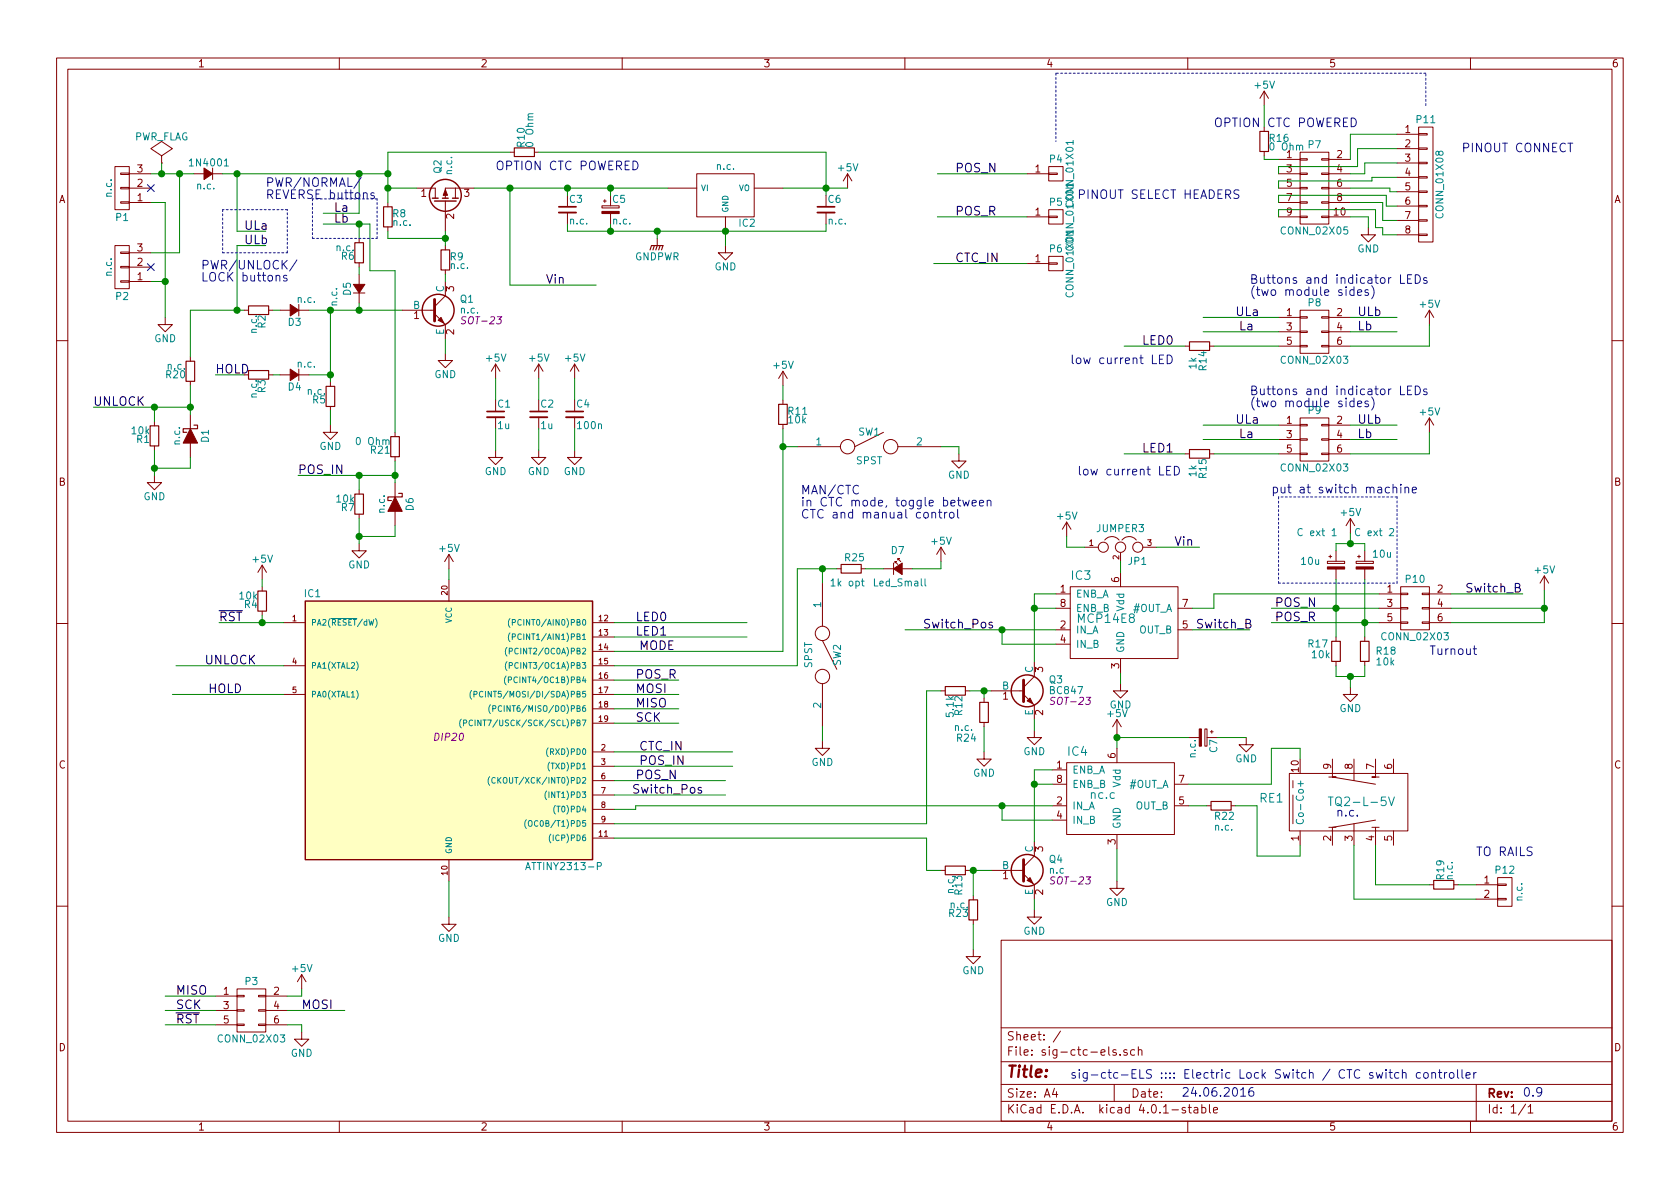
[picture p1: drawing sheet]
EESchema Schematic File Version 2
LIBS:power
LIBS:device
LIBS:transistors
LIBS:conn
LIBS:linear
LIBS:regul
LIBS:74xx
LIBS:cmos4000
LIBS:adc-dac
LIBS:memory
LIBS:xilinx
LIBS:microcontrollers
LIBS:dsp
LIBS:microchip
LIBS:analog_switches
LIBS:motorola
LIBS:texas
LIBS:intel
LIBS:audio
LIBS:interface
LIBS:digital-audio
LIBS:philips
LIBS:display
LIBS:cypress
LIBS:siliconi
LIBS:opto
LIBS:atmel
LIBS:contrib
LIBS:valves
LIBS:sig-ctc-els-cache
EELAYER 25 0
EELAYER END
$Descr A4 11693 8268
encoding utf-8
Sheet 1 1
Title ""
Date ""
Rev ""
Comp ""
Comment1 ""
Comment2 ""
Comment3 ""
Comment4 ""
$EndDescr
$Comp
L 78L05 IC2
U 1 1
P 5050 1350
F 0 "IC2" H 5200 1154 50  0000 C CNN
F 1 "n.c." H 5050 1550 50  0000 C CNN
F 2 "" H 5050 1350 50  0000 C CNN
F 3 "" H 5050 1350 50  0000 C CNN
	1    5050 1350
	1    0    0    -1  
$EndComp
$Comp
L GND #PWR18
U 1 1
P 5050 1700
F 0 "#PWR18" H 5050 1450 50  0001 C CNN
F 1 "GND" H 5050 1550 50  0000 C CNN
F 2 "" H 5050 1700 50  0000 C CNN
F 3 "" H 5050 1700 50  0000 C CNN
	1    5050 1700
	1    0    0    -1  
$EndComp
$Comp
L +5V #PWR20
U 1 1
P 5900 1300
F 0 "#PWR20" H 5900 1150 50  0001 C CNN
F 1 "+5V" H 5900 1440 50  0000 C CNN
F 2 "" H 5900 1300 50  0000 C CNN
F 3 "" H 5900 1300 50  0000 C CNN
	1    5900 1300
	1    0    0    -1  
$EndComp
$Comp
L GND #PWR8
U 1 1
P 3100 2450
F 0 "#PWR8" H 3100 2200 50  0001 C CNN
F 1 "GND" H 3100 2300 50  0000 C CNN
F 2 "" H 3100 2450 50  0000 C CNN
F 3 "" H 3100 2450 50  0000 C CNN
	1    3100 2450
	1    0    0    -1  
$EndComp
$Comp
L GND #PWR6
U 1 1
P 2300 2950
F 0 "#PWR6" H 2300 2700 50  0001 C CNN
F 1 "GND" H 2300 2800 50  0000 C CNN
F 2 "" H 2300 2950 50  0000 C CNN
F 3 "" H 2300 2950 50  0000 C CNN
	1    2300 2950
	1    0    0    -1  
$EndComp
Text Label 1500 2600 0    60   ~ 0
HOLD
$Comp
L CONN_01X03 P1
U 1 1
P 850 1300
F 0 "P1" H 850 1500 50  0000 C CNN
F 1 "n.c." V 950 1300 50  0000 C CNN
F 2 "" H 850 1300 50  0000 C CNN
F 3 "" H 850 1300 50  0000 C CNN
	1    850  1300
	-1   0    0    1   
$EndComp
$Comp
L CONN_01X03 P2
U 1 1
P 850 1850
F 0 "P2" H 850 2050 50  0000 C CNN
F 1 "n.c." V 950 1850 50  0000 C CNN
F 2 "" H 850 1850 50  0000 C CNN
F 3 "" H 850 1850 50  0000 C CNN
	1    850  1850
	-1   0    0    1   
$EndComp
$Comp
L GND #PWR2
U 1 1
P 1150 2200
F 0 "#PWR2" H 1150 1950 50  0001 C CNN
F 1 "GND" H 1150 2050 50  0000 C CNN
F 2 "" H 1150 2200 50  0000 C CNN
F 3 "" H 1150 2200 50  0000 C CNN
	1    1150 2200
	1    0    0    -1  
$EndComp
$Comp
L D_Small n.c.
U 1 1
P 1450 1200
F 0 "n.c." H 1400 1280 50  0000 L CNN
F 1 "1N4001" H 1300 1120 50  0000 L CNN
F 2 "" V 1450 1200 50  0000 C CNN
F 3 "" V 1450 1200 50  0000 C CNN
	1    1450 1200
	-1   0    0    1   
$EndComp
$Comp
L R_Small R8
U 1 1
P 2700 1500
F 0 "R8" H 2730 1520 50  0000 L CNN
F 1 "n.c." H 2730 1460 50  0000 L CNN
F 2 "" H 2700 1500 50  0000 C CNN
F 3 "" H 2700 1500 50  0000 C CNN
	1    2700 1500
	1    0    0    -1  
$EndComp
$Comp
L R_Small R9
U 1 1
P 3100 1800
F 0 "R9" H 3130 1820 50  0000 L CNN
F 1 "n.c." H 3130 1760 50  0000 L CNN
F 2 "" H 3100 1800 50  0000 C CNN
F 3 "" H 3100 1800 50  0000 C CNN
	1    3100 1800
	1    0    0    -1  
$EndComp
$Comp
L R_Small R2
U 1 1
P 1800 2150
F 0 "R2" H 1830 2170 50  0000 L CNN
F 1 "n.c." H 1830 2110 50  0000 L CNN
F 2 "" H 1800 2150 50  0000 C CNN
F 3 "" H 1800 2150 50  0000 C CNN
	1    1800 2150
	0    1    1    0   
$EndComp
$Comp
L D_Small D3
U 1 1
P 2050 2150
F 0 "D3" H 2000 2230 50  0000 L CNN
F 1 "n.c." H 1900 2070 50  0000 L CNN
F 2 "" V 2050 2150 50  0000 C CNN
F 3 "" V 2050 2150 50  0000 C CNN
	1    2050 2150
	-1   0    0    1   
$EndComp
Text Label 1700 1600 0    60   ~ 0
ULa
Text Label 1700 1700 0    60   ~ 0
ULb
$Comp
L R_Small R10
U 1 1
P 3650 1050
F 0 "R10" H 3680 1070 50  0000 L CNN
F 1 "0 Ohm" H 3680 1010 50  0000 L CNN
F 2 "" H 3650 1050 50  0000 C CNN
F 3 "" H 3650 1050 50  0000 C CNN
	1    3650 1050
	0    -1   -1   0   
$EndComp
$Comp
L D_Schottky D1
U 1 1
P 1325 3025
F 0 "D1" H 1325 3125 50  0000 C CNN
F 1 "n.c." H 1325 2925 50  0000 C CNN
F 2 "" H 1325 3025 50  0000 C CNN
F 3 "" H 1325 3025 50  0000 C CNN
	1    1325 3025
	0    1    1    0   
$EndComp
NoConn ~ 1050 1300
NoConn ~ 1050 1850
$Comp
L R_Small R3
U 1 1
P 1800 2600
F 0 "R3" H 1830 2620 50  0000 L CNN
F 1 "n.c." H 1830 2560 50  0000 L CNN
F 2 "" H 1800 2600 50  0000 C CNN
F 3 "" H 1800 2600 50  0000 C CNN
	1    1800 2600
	0    1    1    0   
$EndComp
$Comp
L D_Small D4
U 1 1
P 2050 2600
F 0 "D4" H 2000 2680 50  0000 L CNN
F 1 "n.c." H 1900 2520 50  0000 L CNN
F 2 "" V 2050 2600 50  0000 C CNN
F 3 "" V 2050 2600 50  0000 C CNN
	1    2050 2600
	-1   0    0    1   
$EndComp
$Comp
L R_Small R5
U 1 1
P 2300 2750
F 0 "R5" H 2330 2770 50  0000 L CNN
F 1 "n.c." H 2330 2710 50  0000 L CNN
F 2 "" H 2300 2750 50  0000 C CNN
F 3 "" H 2300 2750 50  0000 C CNN
	1    2300 2750
	-1   0    0    1   
$EndComp
$Comp
L Q_PMOS_DGS Q2
U 1 1
P 3100 1400
F 0 "Q2" H 3400 1450 50  0000 R CNN
F 1 "n.c." H 3425 1375 50  0000 R CNN
F 2 "" H 3300 1500 50  0000 C CNN
F 3 "" H 3100 1400 50  0000 C CNN
	1    3100 1400
	0    -1   -1   0   
$EndComp
$Comp
L R_Small R1
U 1 1
P 1075 3025
F 0 "R1" H 1105 3045 50  0000 L CNN
F 1 "10k" H 1105 2985 50  0000 L CNN
F 2 "" H 1075 3025 50  0000 C CNN
F 3 "" H 1075 3025 50  0000 C CNN
	1    1075 3025
	-1   0    0    1   
$EndComp
$Comp
L GND #PWR1
U 1 1
P 1075 3300
F 0 "#PWR1" H 1075 3050 50  0001 C CNN
F 1 "GND" H 1075 3150 50  0000 C CNN
F 2 "" H 1075 3300 50  0000 C CNN
F 3 "" H 1075 3300 50  0000 C CNN
	1    1075 3300
	1    0    0    -1  
$EndComp
Text Label 650  2825 0    60   ~ 0
UNLOCK
$Comp
L CP_Small C5
U 1 1
P 4250 1450
F 0 "C5" H 4260 1520 50  0000 L CNN
F 1 "n.c." H 4260 1370 50  0000 L CNN
F 2 "" H 4250 1450 50  0000 C CNN
F 3 "" H 4250 1450 50  0000 C CNN
	1    4250 1450
	1    0    0    -1  
$EndComp
$Comp
L C_Small C6
U 1 1
P 5750 1450
F 0 "C6" H 5760 1520 50  0000 L CNN
F 1 "n.c." H 5760 1370 50  0000 L CNN
F 2 "" H 5750 1450 50  0000 C CNN
F 3 "" H 5750 1450 50  0000 C CNN
	1    5750 1450
	1    0    0    -1  
$EndComp
$Comp
L C_Small C3
U 1 1
P 3950 1450
F 0 "C3" H 3960 1520 50  0000 L CNN
F 1 "n.c." H 3960 1370 50  0000 L CNN
F 2 "" H 3950 1450 50  0000 C CNN
F 3 "" H 3950 1450 50  0000 C CNN
	1    3950 1450
	1    0    0    -1  
$EndComp
Text Notes 3450 1175 0    60   ~ 0
OPTION CTC POWERED
$Comp
L ATTINY2313-P IC1
U 1 1
P 3125 5125
F 0 "IC1" H 2175 6125 50  0000 C CNN
F 1 "ATTINY2313-P" H 3925 4225 50  0000 C CNN
F 2 "DIP20" H 3125 5125 50  0000 C CIN
F 3 "" H 3125 5125 50  0000 C CNN
	1    3125 5125
	1    0    0    -1  
$EndComp
$Comp
L GND #PWR10
U 1 1
P 3125 6375
F 0 "#PWR10" H 3125 6125 50  0001 C CNN
F 1 "GND" H 3125 6225 50  0000 C CNN
F 2 "" H 3125 6375 50  0000 C CNN
F 3 "" H 3125 6375 50  0000 C CNN
	1    3125 6375
	1    0    0    -1  
$EndComp
$Comp
L R_Small R4
U 1 1
P 1825 4175
F 0 "R4" H 1855 4195 50  0000 L CNN
F 1 "10k" H 1855 4135 50  0000 L CNN
F 2 "" H 1825 4175 50  0000 C CNN
F 3 "" H 1825 4175 50  0000 C CNN
	1    1825 4175
	-1   0    0    1   
$EndComp
$Comp
L +5V #PWR9
U 1 1
P 3125 3950
F 0 "#PWR9" H 3125 3800 50  0001 C CNN
F 1 "+5V" H 3125 4090 50  0000 C CNN
F 2 "" H 3125 3950 50  0000 C CNN
F 3 "" H 3125 3950 50  0000 C CNN
	1    3125 3950
	1    0    0    -1  
$EndComp
$Comp
L +5V #PWR3
U 1 1
P 1825 4025
F 0 "#PWR3" H 1825 3875 50  0001 C CNN
F 1 "+5V" H 1825 4165 50  0000 C CNN
F 2 "" H 1825 4025 50  0000 C CNN
F 3 "" H 1825 4025 50  0000 C CNN
	1    1825 4025
	1    0    0    -1  
$EndComp
$Comp
L +5V #PWR13
U 1 1
P 3750 2625
F 0 "#PWR13" H 3750 2475 50  0001 C CNN
F 1 "+5V" H 3750 2765 50  0000 C CNN
F 2 "" H 3750 2625 50  0000 C CNN
F 3 "" H 3750 2625 50  0000 C CNN
	1    3750 2625
	1    0    0    -1  
$EndComp
$Comp
L C_Small C2
U 1 1
P 3750 2875
F 0 "C2" H 3760 2945 50  0000 L CNN
F 1 "1u" H 3760 2795 50  0000 L CNN
F 2 "" H 3750 2875 50  0000 C CNN
F 3 "" H 3750 2875 50  0000 C CNN
	1    3750 2875
	1    0    0    -1  
$EndComp
$Comp
L GND #PWR14
U 1 1
P 3750 3125
F 0 "#PWR14" H 3750 2875 50  0001 C CNN
F 1 "GND" H 3750 2975 50  0000 C CNN
F 2 "" H 3750 3125 50  0000 C CNN
F 3 "" H 3750 3125 50  0000 C CNN
	1    3750 3125
	1    0    0    -1  
$EndComp
$Comp
L +5V #PWR11
U 1 1
P 3450 2625
F 0 "#PWR11" H 3450 2475 50  0001 C CNN
F 1 "+5V" H 3450 2765 50  0000 C CNN
F 2 "" H 3450 2625 50  0000 C CNN
F 3 "" H 3450 2625 50  0000 C CNN
	1    3450 2625
	1    0    0    -1  
$EndComp
$Comp
L C_Small C1
U 1 1
P 3450 2875
F 0 "C1" H 3460 2945 50  0000 L CNN
F 1 "1u" H 3460 2795 50  0000 L CNN
F 2 "" H 3450 2875 50  0000 C CNN
F 3 "" H 3450 2875 50  0000 C CNN
	1    3450 2875
	1    0    0    -1  
$EndComp
$Comp
L GND #PWR12
U 1 1
P 3450 3125
F 0 "#PWR12" H 3450 2875 50  0001 C CNN
F 1 "GND" H 3450 2975 50  0000 C CNN
F 2 "" H 3450 3125 50  0000 C CNN
F 3 "" H 3450 3125 50  0000 C CNN
	1    3450 3125
	1    0    0    -1  
$EndComp
$Comp
L +5V #PWR15
U 1 1
P 4000 2625
F 0 "#PWR15" H 4000 2475 50  0001 C CNN
F 1 "+5V" H 4000 2765 50  0000 C CNN
F 2 "" H 4000 2625 50  0000 C CNN
F 3 "" H 4000 2625 50  0000 C CNN
	1    4000 2625
	1    0    0    -1  
$EndComp
$Comp
L C_Small C4
U 1 1
P 4000 2875
F 0 "C4" H 4010 2945 50  0000 L CNN
F 1 "100n" H 4010 2795 50  0000 L CNN
F 2 "" H 4000 2875 50  0000 C CNN
F 3 "" H 4000 2875 50  0000 C CNN
	1    4000 2875
	1    0    0    -1  
$EndComp
$Comp
L GND #PWR16
U 1 1
P 4000 3125
F 0 "#PWR16" H 4000 2875 50  0001 C CNN
F 1 "GND" H 4000 2975 50  0000 C CNN
F 2 "" H 4000 3125 50  0000 C CNN
F 3 "" H 4000 3125 50  0000 C CNN
	1    4000 3125
	1    0    0    -1  
$EndComp
Text Label 1525 4325 0    60   ~ 0
~RST
$Comp
L CONN_02X03 P3
U 1 1
P 1750 7025
F 0 "P3" H 1750 7225 50  0000 C CNN
F 1 "CONN_02X03" H 1750 6825 50  0000 C CNN
F 2 "" H 1750 5825 50  0000 C CNN
F 3 "" H 1750 5825 50  0000 C CNN
	1    1750 7025
	1    0    0    -1  
$EndComp
$Comp
L GND #PWR5
U 1 1
P 2100 7175
F 0 "#PWR5" H 2100 6925 50  0001 C CNN
F 1 "GND" H 2100 7025 50  0000 C CNN
F 2 "" H 2100 7175 50  0000 C CNN
F 3 "" H 2100 7175 50  0000 C CNN
	1    2100 7175
	1    0    0    -1  
$EndComp
$Comp
L +5V #PWR4
U 1 1
P 2100 6875
F 0 "#PWR4" H 2100 6725 50  0001 C CNN
F 1 "+5V" H 2100 7015 50  0000 C CNN
F 2 "" H 2100 6875 50  0000 C CNN
F 3 "" H 2100 6875 50  0000 C CNN
	1    2100 6875
	1    0    0    -1  
$EndComp
Text Label 2100 7025 0    60   ~ 0
MOSI
Text Label 1225 6925 0    60   ~ 0
MISO
Text Label 1225 7025 0    60   ~ 0
SCK
Text Label 1225 7125 0    60   ~ 0
~RST
Text Label 4425 4825 0    60   ~ 0
MOSI
Text Label 4425 4925 0    60   ~ 0
MISO
Text Label 4425 5025 0    60   ~ 0
SCK
$Comp
L CONN_02X05 P7
U 1 1
P 9150 1300
F 0 "P7" H 9150 1600 50  0000 C CNN
F 1 "CONN_02X05" H 9150 1000 50  0000 C CNN
F 2 "" H 9150 100 50  0000 C CNN
F 3 "" H 9150 100 50  0000 C CNN
	1    9150 1300
	1    0    0    -1  
$EndComp
$Comp
L CONN_01X02 P12
U 1 1
P 10475 6200
F 0 "P12" H 10475 6350 50  0000 C CNN
F 1 "n.c." V 10575 6200 50  0000 C CNN
F 2 "" H 10475 6200 50  0000 C CNN
F 3 "" H 10475 6200 50  0000 C CNN
	1    10475 6200
	1    0    0    -1  
$EndComp
$Comp
L CONN_02X03 P10
U 1 1
P 9850 4225
F 0 "P10" H 9850 4425 50  0000 C CNN
F 1 "CONN_02X03" H 9850 4025 50  0000 C CNN
F 2 "" H 9850 3025 50  0000 C CNN
F 3 "" H 9850 3025 50  0000 C CNN
	1    9850 4225
	1    0    0    -1  
$EndComp
$Comp
L MCP14E8 IC3
U 1 1
P 7475 4075
F 0 "IC3" H 7525 4150 60  0000 C CNN
F 1 "MCP14E8" H 7700 3850 60  0000 C CNN
F 2 "" H 7450 4125 60  0000 C CNN
F 3 "" H 7450 4125 60  0000 C CNN
	1    7475 4075
	1    0    0    -1  
$EndComp
$Comp
L MCP14E8 IC4
U 1 1
P 7450 5300
F 0 "IC4" H 7500 5375 60  0000 C CNN
F 1 "nc.c" H 7675 5075 60  0000 C CNN
F 2 "" H 7425 5350 60  0000 C CNN
F 3 "" H 7425 5350 60  0000 C CNN
	1    7450 5300
	1    0    0    -1  
$EndComp
$Comp
L +5V #PWR25
U 1 1
P 7775 5100
F 0 "#PWR25" H 7775 4950 50  0001 C CNN
F 1 "+5V" H 7775 5240 50  0000 C CNN
F 2 "" H 7775 5100 50  0000 C CNN
F 3 "" H 7775 5100 50  0000 C CNN
	1    7775 5100
	1    0    0    -1  
$EndComp
$Comp
L +5V #PWR24
U 1 1
P 7425 3725
F 0 "#PWR24" H 7425 3575 50  0001 C CNN
F 1 "+5V" H 7425 3865 50  0000 C CNN
F 2 "" H 7425 3725 50  0000 C CNN
F 3 "" H 7425 3725 50  0000 C CNN
	1    7425 3725
	1    0    0    -1  
$EndComp
Text Label 3800 1975 0    60   ~ 0
Vin
$Comp
L JUMPER3 JP1
U 1 1
P 7800 3800
F 0 "JP1" H 7850 3700 50  0000 L CNN
F 1 "JUMPER3" H 7800 3900 50  0000 C BNN
F 2 "" H 7800 3800 50  0000 C CNN
F 3 "" H 7800 3800 50  0000 C CNN
	1    7800 3800
	1    0    0    -1  
$EndComp
Text Label 8175 3800 0    60   ~ 0
Vin
$Comp
L GND #PWR27
U 1 1
P 7800 4750
F 0 "#PWR27" H 7800 4500 50  0001 C CNN
F 1 "GND" H 7800 4600 50  0000 C CNN
F 2 "" H 7800 4750 50  0000 C CNN
F 3 "" H 7800 4750 50  0000 C CNN
	1    7800 4750
	1    0    0    -1  
$EndComp
$Comp
L GND #PWR26
U 1 1
P 7775 6125
F 0 "#PWR26" H 7775 5875 50  0001 C CNN
F 1 "GND" H 7775 5975 50  0000 C CNN
F 2 "" H 7775 6125 50  0000 C CNN
F 3 "" H 7775 6125 50  0000 C CNN
	1    7775 6125
	1    0    0    -1  
$EndComp
Text Label 8325 4375 0    60   ~ 0
Switch_B
Text Label 10200 4125 0    60   ~ 0
Switch_B
Text Label 8875 4225 0    60   ~ 0
POS_N
Text Label 8875 4325 0    60   ~ 0
POS_R
$Comp
L R_Small R17
U 1 1
P 9300 4525
F 0 "R17" H 9100 4575 50  0000 L CNN
F 1 "10k" H 9125 4500 50  0000 L CNN
F 2 "" H 9300 4525 50  0000 C CNN
F 3 "" H 9300 4525 50  0000 C CNN
	1    9300 4525
	1    0    0    -1  
$EndComp
$Comp
L R_Small R18
U 1 1
P 9500 4525
F 0 "R18" H 9575 4525 50  0000 L CNN
F 1 "10k" H 9575 4450 50  0000 L CNN
F 2 "" H 9500 4525 50  0000 C CNN
F 3 "" H 9500 4525 50  0000 C CNN
	1    9500 4525
	1    0    0    -1  
$EndComp
$Comp
L GND #PWR29
U 1 1
P 9400 4775
F 0 "#PWR29" H 9400 4525 50  0001 C CNN
F 1 "GND" H 9400 4625 50  0000 C CNN
F 2 "" H 9400 4775 50  0000 C CNN
F 3 "" H 9400 4775 50  0000 C CNN
	1    9400 4775
	1    0    0    -1  
$EndComp
$Comp
L +5V #PWR33
U 1 1
P 10750 4100
F 0 "#PWR33" H 10750 3950 50  0001 C CNN
F 1 "+5V" H 10750 4240 50  0000 C CNN
F 2 "" H 10750 4100 50  0000 C CNN
F 3 "" H 10750 4100 50  0000 C CNN
	1    10750 4100
	1    0    0    -1  
$EndComp
Text Notes 9950 4550 0    60   ~ 0
Turnout
$Comp
L CONN_01X08 P11
U 1 1
P 9925 1275
F 0 "P11" H 9925 1725 50  0000 C CNN
F 1 "CONN_01X08" V 10025 1275 50  0000 C CNN
F 2 "" H 9925 1275 50  0000 C CNN
F 3 "" H 9925 1275 50  0000 C CNN
	1    9925 1275
	1    0    0    -1  
$EndComp
$Comp
L CONN_01X01 P4
U 1 1
P 7350 1200
F 0 "P4" H 7350 1300 50  0000 C CNN
F 1 "CONN_01X01" V 7450 1200 50  0000 C CNN
F 2 "" H 7350 1200 50  0000 C CNN
F 3 "" H 7350 1200 50  0000 C CNN
	1    7350 1200
	1    0    0    -1  
$EndComp
$Comp
L CONN_01X01 P5
U 1 1
P 7350 1500
F 0 "P5" H 7350 1600 50  0000 C CNN
F 1 "CONN_01X01" V 7450 1500 50  0000 C CNN
F 2 "" H 7350 1500 50  0000 C CNN
F 3 "" H 7350 1500 50  0000 C CNN
	1    7350 1500
	1    0    0    -1  
$EndComp
$Comp
L CONN_01X01 P6
U 1 1
P 7350 1825
F 0 "P6" H 7350 1925 50  0000 C CNN
F 1 "CONN_01X01" V 7450 1825 50  0000 C CNN
F 2 "" H 7350 1825 50  0000 C CNN
F 3 "" H 7350 1825 50  0000 C CNN
	1    7350 1825
	1    0    0    -1  
$EndComp
$Comp
L BC817-40 Q1
U 1 1
P 3000 2150
F 0 "Q1" H 3200 2225 50  0000 L CNN
F 1 "n.c." H 3200 2150 50  0000 L CNN
F 2 "SOT-23" H 3200 2075 50  0000 L CIN
F 3 "" H 3000 2150 50  0000 L CNN
	1    3000 2150
	1    0    0    -1  
$EndComp
$Comp
L BC817-40 Q3
U 1 1
P 7100 4800
F 0 "Q3" H 7300 4875 50  0000 L CNN
F 1 "BC847" H 7300 4800 50  0000 L CNN
F 2 "SOT-23" H 7300 4725 50  0000 L CIN
F 3 "" H 7100 4800 50  0000 L CNN
	1    7100 4800
	1    0    0    -1  
$EndComp
$Comp
L BC817-40 Q4
U 1 1
P 7100 6050
F 0 "Q4" H 7300 6125 50  0000 L CNN
F 1 "n.c" H 7300 6050 50  0000 L CNN
F 2 "SOT-23" H 7300 5975 50  0000 L CIN
F 3 "" H 7100 6050 50  0000 L CNN
	1    7100 6050
	1    0    0    -1  
$EndComp
$Comp
L GND #PWR22
U 1 1
P 7200 5075
F 0 "#PWR22" H 7200 4825 50  0001 C CNN
F 1 "GND" H 7200 4925 50  0000 C CNN
F 2 "" H 7200 5075 50  0000 C CNN
F 3 "" H 7200 5075 50  0000 C CNN
	1    7200 5075
	1    0    0    -1  
$EndComp
$Comp
L GND #PWR23
U 1 1
P 7200 6325
F 0 "#PWR23" H 7200 6075 50  0001 C CNN
F 1 "GND" H 7200 6175 50  0000 C CNN
F 2 "" H 7200 6325 50  0000 C CNN
F 3 "" H 7200 6325 50  0000 C CNN
	1    7200 6325
	1    0    0    -1  
$EndComp
$Comp
L R_Small R12
U 1 1
P 6650 4800
F 0 "R12" H 6680 4820 50  0000 L CNN
F 1 "5.1k" H 6680 4760 50  0000 L CNN
F 2 "" H 6650 4800 50  0000 C CNN
F 3 "" H 6650 4800 50  0000 C CNN
	1    6650 4800
	0    1    1    0   
$EndComp
$Comp
L R_Small R13
U 1 1
P 6650 6050
F 0 "R13" H 6680 6070 50  0000 L CNN
F 1 "n.c." H 6680 6010 50  0000 L CNN
F 2 "" H 6650 6050 50  0000 C CNN
F 3 "" H 6650 6050 50  0000 C CNN
	1    6650 6050
	0    1    1    0   
$EndComp
Text Label 6425 4375 0    60   ~ 0
Switch_Pos
Text Label 4400 5525 0    60   ~ 0
Switch_Pos
Text Label 6650 1200 0    60   ~ 0
POS_N
Text Label 6650 1500 0    60   ~ 0
POS_R
Text Label 6650 1825 0    60   ~ 0
CTC_IN
Text Label 4425 5425 0    60   ~ 0
POS_N
$Comp
L R_Small R16
U 1 1
P 8800 975
F 0 "R16" H 8830 995 50  0000 L CNN
F 1 "0 Ohm" H 8830 935 50  0000 L CNN
F 2 "" H 8800 975 50  0000 C CNN
F 3 "" H 8800 975 50  0000 C CNN
	1    8800 975 
	1    0    0    -1  
$EndComp
$Comp
L +5V #PWR28
U 1 1
P 8800 725
F 0 "#PWR28" H 8800 575 50  0001 C CNN
F 1 "+5V" H 8800 865 50  0000 C CNN
F 2 "" H 8800 725 50  0000 C CNN
F 3 "" H 8800 725 50  0000 C CNN
	1    8800 725 
	1    0    0    -1  
$EndComp
Text Notes 8450 875  0    60   ~ 0
OPTION CTC POWERED
$Comp
L GND #PWR30
U 1 1
P 9525 1575
F 0 "#PWR30" H 9525 1325 50  0001 C CNN
F 1 "GND" H 9525 1425 50  0000 C CNN
F 2 "" H 9525 1575 50  0000 C CNN
F 3 "" H 9525 1575 50  0000 C CNN
	1    9525 1575
	1    0    0    -1  
$EndComp
Text Notes 7500 1375 0    60   ~ 0
PINOUT SELECT HEADERS
$Comp
L CONN_02X03 P9
U 1 1
P 9150 3050
F 0 "P9" H 9150 3250 50  0000 C CNN
F 1 "CONN_02X03" H 9150 2850 50  0000 C CNN
F 2 "" H 9150 1850 50  0000 C CNN
F 3 "" H 9150 1850 50  0000 C CNN
	1    9150 3050
	1    0    0    -1  
$EndComp
Text Label 8600 2950 0    60   ~ 0
ULa
Text Label 9450 2950 0    60   ~ 0
ULb
$Comp
L +5V #PWR32
U 1 1
P 9950 3000
F 0 "#PWR32" H 9950 2850 50  0001 C CNN
F 1 "+5V" H 9950 3140 50  0000 C CNN
F 2 "" H 9950 3000 50  0000 C CNN
F 3 "" H 9950 3000 50  0000 C CNN
	1    9950 3000
	1    0    0    -1  
$EndComp
$Comp
L R_Small R15
U 1 1
P 8350 3150
F 0 "R15" H 8380 3170 50  0000 L CNN
F 1 "1k" H 8425 3100 50  0000 L CNN
F 2 "" H 8350 3150 50  0000 C CNN
F 3 "" H 8350 3150 50  0000 C CNN
	1    8350 3150
	0    1    1    0   
$EndComp
Text Label 8625 3050 0    60   ~ 0
La
Text Label 7950 3150 0    60   ~ 0
LED1
Text Label 4450 5225 0    60   ~ 0
CTC_IN
Text Label 4450 5325 0    60   ~ 0
POS_IN
Text Label 1425 4625 0    60   ~ 0
UNLOCK
Text Label 1450 4825 0    60   ~ 0
HOLD
Text Label 4425 4325 0    60   ~ 0
LED0
Text Label 4425 4425 0    60   ~ 0
LED1
Text Notes 10275 5950 0    60   ~ 0
TO RAILS
$Comp
L R_Small R19
U 1 1
P 10050 6150
F 0 "R19" H 10080 6170 50  0000 L CNN
F 1 "n.c." H 10080 6110 50  0000 L CNN
F 2 "" H 10050 6150 50  0000 C CNN
F 3 "" H 10050 6150 50  0000 C CNN
	1    10050 6150
	0    -1   -1   0   
$EndComp
Text Label 4425 4725 0    60   ~ 0
POS_R
Text Label 4450 4525 0    60   ~ 0
MODE
$Comp
L SPST SW1
U 1 1
P 6050 3100
F 0 "SW1" H 6050 3200 50  0000 C CNN
F 1 "SPST" H 6050 3000 50  0000 C CNN
F 2 "" H 6050 3100 50  0000 C CNN
F 3 "" H 6050 3100 50  0000 C CNN
	1    6050 3100
	1    0    0    -1  
$EndComp
$Comp
L R_Small R11
U 1 1
P 5450 2875
F 0 "R11" H 5480 2895 50  0000 L CNN
F 1 "10k" H 5480 2835 50  0000 L CNN
F 2 "" H 5450 2875 50  0000 C CNN
F 3 "" H 5450 2875 50  0000 C CNN
	1    5450 2875
	1    0    0    -1  
$EndComp
$Comp
L +5V #PWR19
U 1 1
P 5450 2675
F 0 "#PWR19" H 5450 2525 50  0001 C CNN
F 1 "+5V" H 5450 2815 50  0000 C CNN
F 2 "" H 5450 2675 50  0000 C CNN
F 3 "" H 5450 2675 50  0000 C CNN
	1    5450 2675
	1    0    0    -1  
$EndComp
$Comp
L GND #PWR21
U 1 1
P 6675 3150
F 0 "#PWR21" H 6675 2900 50  0001 C CNN
F 1 "GND" H 6675 3000 50  0000 C CNN
F 2 "" H 6675 3150 50  0000 C CNN
F 3 "" H 6675 3150 50  0000 C CNN
	1    6675 3150
	1    0    0    -1  
$EndComp
Text Notes 1400 1950 0    60   ~ 0
PWR/UNLOCK/\nLOCK buttons
Text Notes 8700 2825 0    60   ~ 0
Buttons and indicator LEDs\n(two module sides)
Text Notes 7450 7500 0    60   ~ 0
sig-ctc-ELS :::: Electric Lock Switch / CTC switch controller
Text Notes 10600 7625 0    60   ~ 0
0.9
Text Notes 8225 7625 0    60   ~ 0
24.06.2016
$Comp
L PWR_FLAG #FLG1
U 1 1
P 1125 1125
F 0 "#FLG1" H 1125 1220 50  0001 C CNN
F 1 "PWR_FLAG" H 1125 1305 50  0000 C CNN
F 2 "" H 1125 1125 50  0000 C CNN
F 3 "" H 1125 1125 50  0000 C CNN
	1    1125 1125
	1    0    0    -1  
$EndComp
$Comp
L GNDPWR #PWR17
U 1 1
P 4575 1650
F 0 "#PWR17" H 4575 1450 50  0001 C CNN
F 1 "GNDPWR" H 4575 1520 50  0000 C CNN
F 2 "" H 4575 1600 50  0000 C CNN
F 3 "" H 4575 1600 50  0000 C CNN
	1    4575 1650
	1    0    0    -1  
$EndComp
Text Notes 5575 3600 0    60   ~ 0
MAN/CTC\nin CTC mode, toggle between\nCTC and manual control
$Comp
L R_Small R6
U 1 1
P 2500 1750
F 0 "R6" H 2530 1770 50  0000 L CNN
F 1 "n.c." H 2530 1710 50  0000 L CNN
F 2 "" H 2500 1750 50  0000 C CNN
F 3 "" H 2500 1750 50  0000 C CNN
	1    2500 1750
	-1   0    0    1   
$EndComp
$Comp
L D_Small D5
U 1 1
P 2500 2000
F 0 "D5" H 2450 2080 50  0000 L CNN
F 1 "n.c." H 2375 2175 50  0000 L CNN
F 2 "" V 2500 2000 50  0000 C CNN
F 3 "" V 2500 2000 50  0000 C CNN
	1    2500 2000
	0    -1   -1   0   
$EndComp
$Comp
L D_Schottky D6
U 1 1
P 2750 3500
F 0 "D6" H 2750 3600 50  0000 C CNN
F 1 "n.c." H 2750 3400 50  0000 C CNN
F 2 "" H 2750 3500 50  0000 C CNN
F 3 "" H 2750 3500 50  0000 C CNN
	1    2750 3500
	0    1    1    0   
$EndComp
$Comp
L R_Small R7
U 1 1
P 2500 3500
F 0 "R7" H 2530 3520 50  0000 L CNN
F 1 "10k" H 2530 3460 50  0000 L CNN
F 2 "" H 2500 3500 50  0000 C CNN
F 3 "" H 2500 3500 50  0000 C CNN
	1    2500 3500
	-1   0    0    1   
$EndComp
$Comp
L GND #PWR7
U 1 1
P 2500 3775
F 0 "#PWR7" H 2500 3525 50  0001 C CNN
F 1 "GND" H 2500 3625 50  0000 C CNN
F 2 "" H 2500 3775 50  0000 C CNN
F 3 "" H 2500 3775 50  0000 C CNN
	1    2500 3775
	1    0    0    -1  
$EndComp
Text Label 2075 3300 0    60   ~ 0
POS_IN
Text Label 9450 3050 0    60   ~ 0
Lb
$Comp
L CONN_02X03 P8
U 1 1
P 9150 2300
F 0 "P8" H 9150 2500 50  0000 C CNN
F 1 "CONN_02X03" H 9150 2100 50  0000 C CNN
F 2 "" H 9150 1100 50  0000 C CNN
F 3 "" H 9150 1100 50  0000 C CNN
	1    9150 2300
	1    0    0    -1  
$EndComp
Text Label 8600 2200 0    60   ~ 0
ULa
Text Label 9450 2200 0    60   ~ 0
ULb
$Comp
L +5V #PWR31
U 1 1
P 9950 2250
F 0 "#PWR31" H 9950 2100 50  0001 C CNN
F 1 "+5V" H 9950 2390 50  0000 C CNN
F 2 "" H 9950 2250 50  0000 C CNN
F 3 "" H 9950 2250 50  0000 C CNN
	1    9950 2250
	1    0    0    -1  
$EndComp
$Comp
L R_Small R14
U 1 1
P 8350 2400
F 0 "R14" H 8380 2420 50  0000 L CNN
F 1 "1k" H 8425 2350 50  0000 L CNN
F 2 "" H 8350 2400 50  0000 C CNN
F 3 "" H 8350 2400 50  0000 C CNN
	1    8350 2400
	0    1    1    0   
$EndComp
Text Label 8625 2300 0    60   ~ 0
La
Text Label 7950 2400 0    60   ~ 0
LED0
Text Notes 8700 2050 0    60   ~ 0
Buttons and indicator LEDs\n(two module sides)
Text Label 9450 2300 0    60   ~ 0
Lb
Text Label 2325 1475 0    60   ~ 0
La
Text Label 2325 1550 0    60   ~ 0
Lb
$Comp
L R_Small R21
U 1 1
P 2750 3100
F 0 "R21" H 2780 3120 50  0000 L CNN
F 1 "0 Ohm" H 2780 3060 50  0000 L CNN
F 2 "" H 2750 3100 50  0000 C CNN
F 3 "" H 2750 3100 50  0000 C CNN
	1    2750 3100
	-1   0    0    1   
$EndComp
$Comp
L R_Small R20
U 1 1
P 1325 2575
F 0 "R20" H 1355 2595 50  0000 L CNN
F 1 "n.c." H 1355 2535 50  0000 L CNN
F 2 "" H 1325 2575 50  0000 C CNN
F 3 "" H 1325 2575 50  0000 C CNN
	1    1325 2575
	-1   0    0    1   
$EndComp
$Comp
L CP_Small C~ext~2
U 1 1
P 9500 3925
F 0 "C ext 2" H 9425 4150 50  0000 L CNN
F 1 "10u" H 9550 4000 50  0000 L CNN
F 2 "" H 9500 3925 50  0000 C CNN
F 3 "" H 9500 3925 50  0000 C CNN
	1    9500 3925
	1    0    0    -1  
$EndComp
$Comp
L CP_Small C~ext~1
U 1 1
P 9300 3925
F 0 "C ext 1" H 9025 4150 50  0000 L CNN
F 1 "10u" H 9050 3950 50  0000 L CNN
F 2 "" H 9300 3925 50  0000 C CNN
F 3 "" H 9300 3925 50  0000 C CNN
	1    9300 3925
	1    0    0    -1  
$EndComp
Wire Wire Line
	4275 4725 4725 4725
Wire Wire Line
	9425 6250 10275 6250
Wire Wire Line
	9575 6150 9950 6150
Wire Wire Line
	10275 6150 10150 6150
Wire Wire Line
	5450 4525 4275 4525
Wire Wire Line
	4275 4425 5200 4425
Wire Wire Line
	4275 4325 5200 4325
Wire Wire Line
	1975 4825 1200 4825
Wire Wire Line
	1975 4625 1225 4625
Wire Wire Line
	4275 5325 5100 5325
Wire Wire Line
	4275 5225 5100 5225
Wire Wire Line
	8250 3150 7825 3150
Wire Wire Line
	9950 3150 9400 3150
Wire Wire Line
	8450 3150 8900 3150
Wire Wire Line
	9400 2950 9725 2950
Wire Wire Line
	8900 2950 8375 2950
Wire Wire Line
	8900 1450 8900 1500
Wire Wire Line
	9575 1450 8900 1450
Wire Wire Line
	9575 1575 9575 1450
Wire Wire Line
	9625 1575 9575 1575
Wire Wire Line
	9625 1625 9625 1575
Wire Wire Line
	9725 1625 9625 1625
Wire Wire Line
	9625 1400 9400 1400
Wire Wire Line
	9625 1525 9625 1400
Wire Wire Line
	9725 1525 9625 1525
Wire Wire Line
	9650 1425 9725 1425
Wire Wire Line
	9650 1350 9650 1425
Wire Wire Line
	8900 1350 9650 1350
Wire Wire Line
	8900 1400 8900 1350
Wire Wire Line
	9675 1300 9400 1300
Wire Wire Line
	9675 1325 9675 1300
Wire Wire Line
	9725 1325 9675 1325
Wire Wire Line
	9550 1225 9725 1225
Wire Wire Line
	9550 1250 9550 1225
Wire Wire Line
	8900 1250 9550 1250
Wire Wire Line
	8900 1300 8900 1250
Wire Wire Line
	9500 1200 9400 1200
Wire Wire Line
	9500 1125 9500 1200
Wire Wire Line
	9725 1125 9500 1125
Wire Wire Line
	9450 1025 9725 1025
Wire Wire Line
	9450 1150 9450 1025
Wire Wire Line
	8900 1150 9450 1150
Wire Wire Line
	8900 1200 8900 1150
Wire Wire Line
	9400 925  9400 1100
Wire Wire Line
	9725 925  9400 925 
Wire Wire Line
	9525 1500 9525 1575
Wire Wire Line
	9400 1500 9525 1500
Wire Wire Line
	8800 875  8800 725 
Wire Wire Line
	8800 1100 8800 1075
Wire Wire Line
	8900 1100 8800 1100
Wire Wire Line
	4275 5425 5050 5425
Wire Wire Line
	7150 1825 6500 1825
Wire Wire Line
	7150 1200 6525 1200
Wire Wire Line
	7150 1500 6525 1500
Wire Wire Line
	4275 5525 5050 5525
Connection ~ 6975 4375
Wire Wire Line
	6975 4475 6975 4375
Wire Wire Line
	7350 4475 6975 4475
Wire Wire Line
	6300 4375 7350 4375
Connection ~ 6975 5600
Wire Wire Line
	4425 5625 4275 5625
Wire Wire Line
	4425 5600 4425 5625
Wire Wire Line
	4425 5600 7325 5600
Wire Wire Line
	6975 5700 6975 5600
Wire Wire Line
	7325 5700 6975 5700
Wire Wire Line
	6450 4800 6550 4800
Wire Wire Line
	6450 5725 6450 4800
Wire Wire Line
	4275 5725 6450 5725
Wire Wire Line
	6450 6050 6550 6050
Wire Wire Line
	6450 5825 6450 6050
Wire Wire Line
	4275 5825 6450 5825
Wire Wire Line
	6750 6050 6900 6050
Wire Wire Line
	6750 4800 6900 4800
Connection ~ 7200 5450
Wire Wire Line
	7325 5450 7200 5450
Wire Wire Line
	7200 5350 7325 5350
Wire Wire Line
	7200 5350 7200 5850
Connection ~ 7200 4225
Wire Wire Line
	7350 4225 7200 4225
Wire Wire Line
	7200 4125 7200 4600
Wire Wire Line
	7350 4125 7200 4125
Wire Wire Line
	7200 5000 7200 5075
Wire Wire Line
	7200 6250 7200 6325
Connection ~ 10750 4225
Wire Wire Line
	10750 4325 10100 4325
Wire Wire Line
	10750 4100 10750 4325
Wire Wire Line
	10100 4225 10750 4225
Wire Wire Line
	10100 4125 10600 4125
Wire Wire Line
	8300 4375 8700 4375
Wire Wire Line
	8450 4125 9600 4125
Wire Wire Line
	8450 4225 8450 4125
Wire Wire Line
	8300 4225 8450 4225
Wire Wire Line
	7800 4750 7800 4675
Wire Wire Line
	7775 5900 7775 6125
Wire Wire Line
	8050 3800 8350 3800
Wire Wire Line
	7425 3800 7550 3800
Wire Wire Line
	7425 3725 7425 3800
Connection ~ 3550 1300
Wire Wire Line
	3550 1975 4150 1975
Wire Wire Line
	3550 1300 3550 1975
Wire Wire Line
	7775 5100 7775 5200
Wire Wire Line
	4275 5025 4725 5025
Wire Wire Line
	4275 4925 4725 4925
Wire Wire Line
	4275 4825 4725 4825
Wire Wire Line
	1500 7125 1150 7125
Wire Wire Line
	1500 7025 1150 7025
Wire Wire Line
	1500 6925 1150 6925
Wire Wire Line
	2000 7025 2400 7025
Wire Wire Line
	2100 7125 2000 7125
Wire Wire Line
	2100 7175 2100 7125
Wire Wire Line
	2100 6925 2100 6875
Wire Wire Line
	2000 6925 2100 6925
Connection ~ 1825 4325
Wire Wire Line
	4000 2975 4000 3125
Wire Wire Line
	4000 2625 4000 2775
Wire Wire Line
	3450 2975 3450 3125
Wire Wire Line
	3450 2625 3450 2775
Wire Wire Line
	3750 2975 3750 3125
Wire Wire Line
	3750 2625 3750 2775
Wire Wire Line
	3125 3950 3125 4025
Wire Wire Line
	1825 4025 1825 4075
Wire Wire Line
	1825 4325 1825 4275
Wire Wire Line
	1525 4325 1975 4325
Wire Wire Line
	3125 6125 3125 6375
Wire Wire Line
	4250 1550 4250 1600
Wire Wire Line
	4250 1300 4250 1350
Wire Wire Line
	3950 1600 3950 1550
Wire Wire Line
	5750 1600 5750 1550
Wire Wire Line
	5750 1050 5750 1350
Connection ~ 1075 2825
Connection ~ 1650 2150
Connection ~ 1325 2825
Connection ~ 1075 3250
Wire Wire Line
	1325 3250 1325 3175
Wire Wire Line
	1075 3250 1325 3250
Wire Wire Line
	1075 3125 1075 3300
Wire Wire Line
	1075 2825 1075 2925
Wire Wire Line
	650  2825 1325 2825
Wire Wire Line
	1325 2675 1325 2875
Wire Wire Line
	1700 2600 1500 2600
Wire Wire Line
	2300 2850 2300 2950
Connection ~ 2300 2600
Connection ~ 2300 2150
Wire Wire Line
	2300 2150 2300 2650
Wire Wire Line
	2150 2600 2300 2600
Wire Wire Line
	1900 2600 1950 2600
Wire Wire Line
	3950 1300 3950 1350
Wire Wire Line
	3750 1050 5750 1050
Connection ~ 2700 1200
Wire Wire Line
	2700 1050 3550 1050
Wire Wire Line
	3100 2350 3100 2450
Wire Wire Line
	2150 2150 2800 2150
Wire Wire Line
	1900 2150 1950 2150
Wire Wire Line
	1325 2150 1700 2150
Wire Wire Line
	1650 1700 1650 2150
Wire Wire Line
	1850 1700 1650 1700
Wire Wire Line
	1650 1600 1850 1600
Wire Wire Line
	1650 1200 1650 1600
Connection ~ 1650 1200
Wire Wire Line
	3100 1900 3100 1950
Connection ~ 3100 1650
Wire Wire Line
	3100 1600 3100 1700
Wire Wire Line
	2700 1650 3100 1650
Wire Wire Line
	2700 1600 2700 1650
Connection ~ 2700 1300
Wire Wire Line
	2700 1050 2700 1400
Wire Wire Line
	2700 1300 2900 1300
Wire Wire Line
	1550 1200 2700 1200
Connection ~ 1250 1200
Wire Wire Line
	1250 1750 1050 1750
Wire Wire Line
	1250 1200 1250 1750
Wire Wire Line
	1050 1200 1350 1200
Connection ~ 1150 1950
Wire Wire Line
	1050 1950 1150 1950
Wire Wire Line
	1150 1400 1150 2200
Wire Wire Line
	1050 1400 1150 1400
Connection ~ 5750 1300
Wire Wire Line
	5050 1600 5050 1700
Wire Wire Line
	5450 1300 5900 1300
Connection ~ 5050 1600
Connection ~ 4250 1600
Wire Wire Line
	3950 1600 5750 1600
Connection ~ 4250 1300
Connection ~ 3950 1300
Wire Wire Line
	3300 1300 4650 1300
Wire Wire Line
	5550 3100 5450 3100
Wire Wire Line
	5450 2975 5450 4525
Wire Wire Line
	5450 2675 5450 2775
Connection ~ 5450 3100
Wire Wire Line
	6550 3100 6675 3100
Wire Wire Line
	6675 3100 6675 3150
Wire Notes Line
	2000 1450 1550 1450
Wire Notes Line
	1550 1450 1550 1750
Wire Notes Line
	1550 1750 2000 1750
Wire Notes Line
	2000 1750 2000 1450
Wire Wire Line
	7800 3900 7800 3975
Wire Wire Line
	1125 1125 1125 1200
Connection ~ 1125 1200
Wire Wire Line
	4575 1650 4575 1600
Connection ~ 4575 1600
Wire Wire Line
	2500 1850 2500 1900
Wire Wire Line
	2500 2150 2500 2100
Connection ~ 2500 2150
Connection ~ 2500 3300
Connection ~ 2750 3300
Connection ~ 2500 3725
Wire Wire Line
	2750 3725 2750 3650
Wire Wire Line
	2500 3725 2750 3725
Wire Wire Line
	2500 3600 2500 3775
Wire Wire Line
	2500 3300 2500 3400
Wire Wire Line
	2075 3300 2750 3300
Wire Wire Line
	2750 3200 2750 3350
Wire Wire Line
	9400 3050 9725 3050
Wire Wire Line
	9950 3000 9950 3150
Wire Wire Line
	8900 3050 8375 3050
Wire Wire Line
	8250 2400 7825 2400
Wire Wire Line
	9950 2400 9400 2400
Wire Wire Line
	8450 2400 8900 2400
Wire Wire Line
	9400 2200 9725 2200
Wire Wire Line
	8900 2200 8375 2200
Wire Wire Line
	9400 2300 9725 2300
Wire Wire Line
	9950 2250 9950 2400
Wire Wire Line
	8900 2300 8375 2300
Wire Wire Line
	2500 1650 2500 1550
Wire Wire Line
	2250 1550 2575 1550
Wire Wire Line
	2250 1475 2500 1475
Wire Wire Line
	2500 1475 2500 1200
Connection ~ 2500 1200
Wire Wire Line
	2750 1875 2575 1875
Wire Wire Line
	2575 1875 2575 1550
Connection ~ 2500 1550
Wire Wire Line
	1325 2150 1325 2475
Wire Wire Line
	2750 1875 2750 3000
$Comp
L +5V #PWR?
U 1 1
P 9400 3700
F 0 "#PWR?" H 9400 3550 50  0001 C CNN
F 1 "+5V" H 9400 3840 50  0000 C CNN
F 2 "" H 9400 3700 50  0000 C CNN
F 3 "" H 9400 3700 50  0000 C CNN
	1    9400 3700
	1    0    0    -1  
$EndComp
$Comp
L SPST SW2
U 1 1
P 5725 4550
F 0 "SW2" H 5725 4650 50  0000 C CNN
F 1 "SPST" H 5725 4450 50  0000 C CNN
F 2 "" H 5725 4550 50  0000 C CNN
F 3 "" H 5725 4550 50  0000 C CNN
	1    5725 4550
	0    1    1    0   
$EndComp
Wire Wire Line
	4275 4625 5550 4625
Wire Wire Line
	5550 4625 5550 3950
Text Notes 1850 1375 0    60   ~ 0
PWR/NORMAL/\nREVERSE buttons
Wire Notes Line
	2175 1375 2175 1650
Wire Notes Line
	2175 1650 2625 1650
Wire Notes Line
	2625 1650 2625 1375
Wire Notes Line
	2625 1375 2175 1375
Text Notes 10175 1050 0    60   ~ 0
PINOUT CONNECT
Wire Notes Line
	9925 725  9925 500 
Wire Notes Line
	9925 500  7350 500 
Wire Notes Line
	7350 500  7350 975 
Wire Wire Line
	8850 4225 9600 4225
Wire Wire Line
	8850 4325 9600 4325
Wire Wire Line
	9500 3775 9500 3825
Wire Wire Line
	9300 3775 9500 3775
Wire Wire Line
	9400 3775 9400 3700
Wire Wire Line
	9300 3775 9300 3825
Connection ~ 9400 3775
Wire Wire Line
	9300 4025 9300 4425
Connection ~ 9300 4225
Wire Wire Line
	9500 4025 9500 4425
Connection ~ 9500 4325
Wire Wire Line
	9300 4625 9300 4700
Wire Wire Line
	9300 4700 9500 4700
Wire Wire Line
	9400 4700 9400 4775
Wire Wire Line
	9500 4700 9500 4625
Connection ~ 9400 4700
$Comp
L GND #PWR?
U 1 1
P 5725 5150
F 0 "#PWR?" H 5725 4900 50  0001 C CNN
F 1 "GND" H 5725 5000 50  0000 C CNN
F 2 "" H 5725 5150 50  0000 C CNN
F 3 "" H 5725 5150 50  0000 C CNN
	1    5725 5150
	1    0    0    -1  
$EndComp
$Comp
L R_Small R25
U 1 1
P 5925 3950
F 0 "R25" V 5850 3900 50  0000 L CNN
F 1 "1k opt" V 6025 3800 50  0000 L CNN
F 2 "" H 5925 3950 50  0000 C CNN
F 3 "" H 5925 3950 50  0000 C CNN
	1    5925 3950
	0    1    1    0   
$EndComp
$Comp
L Led_Small D7
U 1 1
P 6250 3950
F 0 "D7" H 6200 4075 50  0000 L CNN
F 1 "Led_Small" H 6075 3850 50  0000 L CNN
F 2 "" V 6250 3950 50  0000 C CNN
F 3 "" V 6250 3950 50  0000 C CNN
	1    6250 3950
	1    0    0    -1  
$EndComp
$Comp
L +5V #PWR?
U 1 1
P 6550 3900
F 0 "#PWR?" H 6550 3750 50  0001 C CNN
F 1 "+5V" H 6550 4040 50  0000 C CNN
F 2 "" H 6550 3900 50  0000 C CNN
F 3 "" H 6550 3900 50  0000 C CNN
	1    6550 3900
	1    0    0    -1  
$EndComp
Wire Wire Line
	6350 3950 6550 3950
Wire Wire Line
	6550 3950 6550 3900
Wire Wire Line
	6150 3950 6025 3950
Wire Wire Line
	5550 3950 5825 3950
Wire Wire Line
	5725 4050 5725 3950
Connection ~ 5725 3950
Wire Wire Line
	5725 5150 5725 5050
$Comp
L CP_Small C7
U 1 1
P 8375 5125
F 0 "C7" H 8385 5195 50  0000 L CNN
F 1 "n.c." H 8385 5045 50  0000 L CNN
F 2 "" H 8375 5125 50  0000 C CNN
F 3 "" H 8375 5125 50  0000 C CNN
	1    8375 5125
	0    1    1    0   
$EndComp
$Comp
L GND #PWR?
U 1 1
P 8675 5125
F 0 "#PWR?" H 8675 4875 50  0001 C CNN
F 1 "GND" H 8675 4975 50  0000 C CNN
F 2 "" H 8675 5125 50  0000 C CNN
F 3 "" H 8675 5125 50  0000 C CNN
	1    8675 5125
	1    0    0    -1  
$EndComp
Wire Wire Line
	8275 5125 7775 5125
Connection ~ 7775 5125
Wire Wire Line
	8675 5125 8475 5125
$Comp
L R_Small R23
U 1 1
P 6775 6325
F 0 "R23" H 6805 6345 50  0000 L CNN
F 1 "n.c." H 6805 6285 50  0000 L CNN
F 2 "" H 6775 6325 50  0000 C CNN
F 3 "" H 6775 6325 50  0000 C CNN
	1    6775 6325
	-1   0    0    1   
$EndComp
$Comp
L GND #PWR?
U 1 1
P 6775 6600
F 0 "#PWR?" H 6775 6350 50  0001 C CNN
F 1 "GND" H 6775 6450 50  0000 C CNN
F 2 "" H 6775 6600 50  0000 C CNN
F 3 "" H 6775 6600 50  0000 C CNN
	1    6775 6600
	1    0    0    -1  
$EndComp
Wire Wire Line
	6775 6225 6775 6050
Connection ~ 6775 6050
Wire Wire Line
	6775 6600 6775 6425
$Comp
L R_Small R24
U 1 1
P 6850 4950
F 0 "R24" H 6900 5125 50  0000 L CNN
F 1 "n.c." H 6925 5050 50  0000 L CNN
F 2 "" H 6850 4950 50  0000 C CNN
F 3 "" H 6850 4950 50  0000 C CNN
	1    6850 4950
	-1   0    0    1   
$EndComp
$Comp
L GND #PWR?
U 1 1
P 6850 5225
F 0 "#PWR?" H 6850 4975 50  0001 C CNN
F 1 "GND" H 6850 5075 50  0000 C CNN
F 2 "" H 6850 5225 50  0000 C CNN
F 3 "" H 6850 5225 50  0000 C CNN
	1    6850 5225
	1    0    0    -1  
$EndComp
Wire Wire Line
	6850 5225 6850 5050
Wire Wire Line
	6850 4850 6850 4800
Connection ~ 6850 4800
$Comp
L TQ2-L-5V RE1
U 1 1
P 8975 5375
F 0 "RE1" H 8850 5200 60  0000 C CNN
F 1 "TQ2-L-5V" H 9475 5175 60  0000 C CNN
F 2 "" H 8975 5375 60  0000 C CNN
F 3 "" H 8975 5375 60  0000 C CNN
	1    8975 5375
	1    0    0    -1  
$EndComp
Wire Wire Line
	8275 5450 8850 5450
$Comp
L R_Small R22
U 1 1
P 8500 5600
F 0 "R22" V 8575 5550 50  0000 L CNN
F 1 "n.c." V 8650 5550 50  0000 L CNN
F 2 "" H 8500 5600 50  0000 C CNN
F 3 "" H 8500 5600 50  0000 C CNN
	1    8500 5600
	0    1    1    0   
$EndComp
Wire Wire Line
	8275 5600 8400 5600
Wire Wire Line
	8600 5600 8750 5600
Wire Wire Line
	8750 5600 8750 5950
Wire Wire Line
	8750 5950 9050 5950
Wire Wire Line
	9050 5950 9050 5875
Wire Wire Line
	8850 5450 8850 5200
Wire Wire Line
	8850 5200 9050 5200
Wire Wire Line
	9050 5200 9050 5275
Wire Wire Line
	9425 6250 9425 5875
Wire Wire Line
	9575 6150 9575 5875
Wire Notes Line
	8900 3450 8900 4050
Wire Notes Line
	8900 4050 9725 4050
Wire Notes Line
	9725 4050 9725 3450
Wire Notes Line
	9725 3450 8900 3450
Text Notes 8850 3425 0    60   ~ 0
put at switch machine
Text Notes 9300 5675 0    60   ~ 0
n.c.
Text Notes 7450 2525 0    60   ~ 0
low current LED
Text Notes 7500 3300 0    60   ~ 0
low current LED
$EndSCHEMATC
